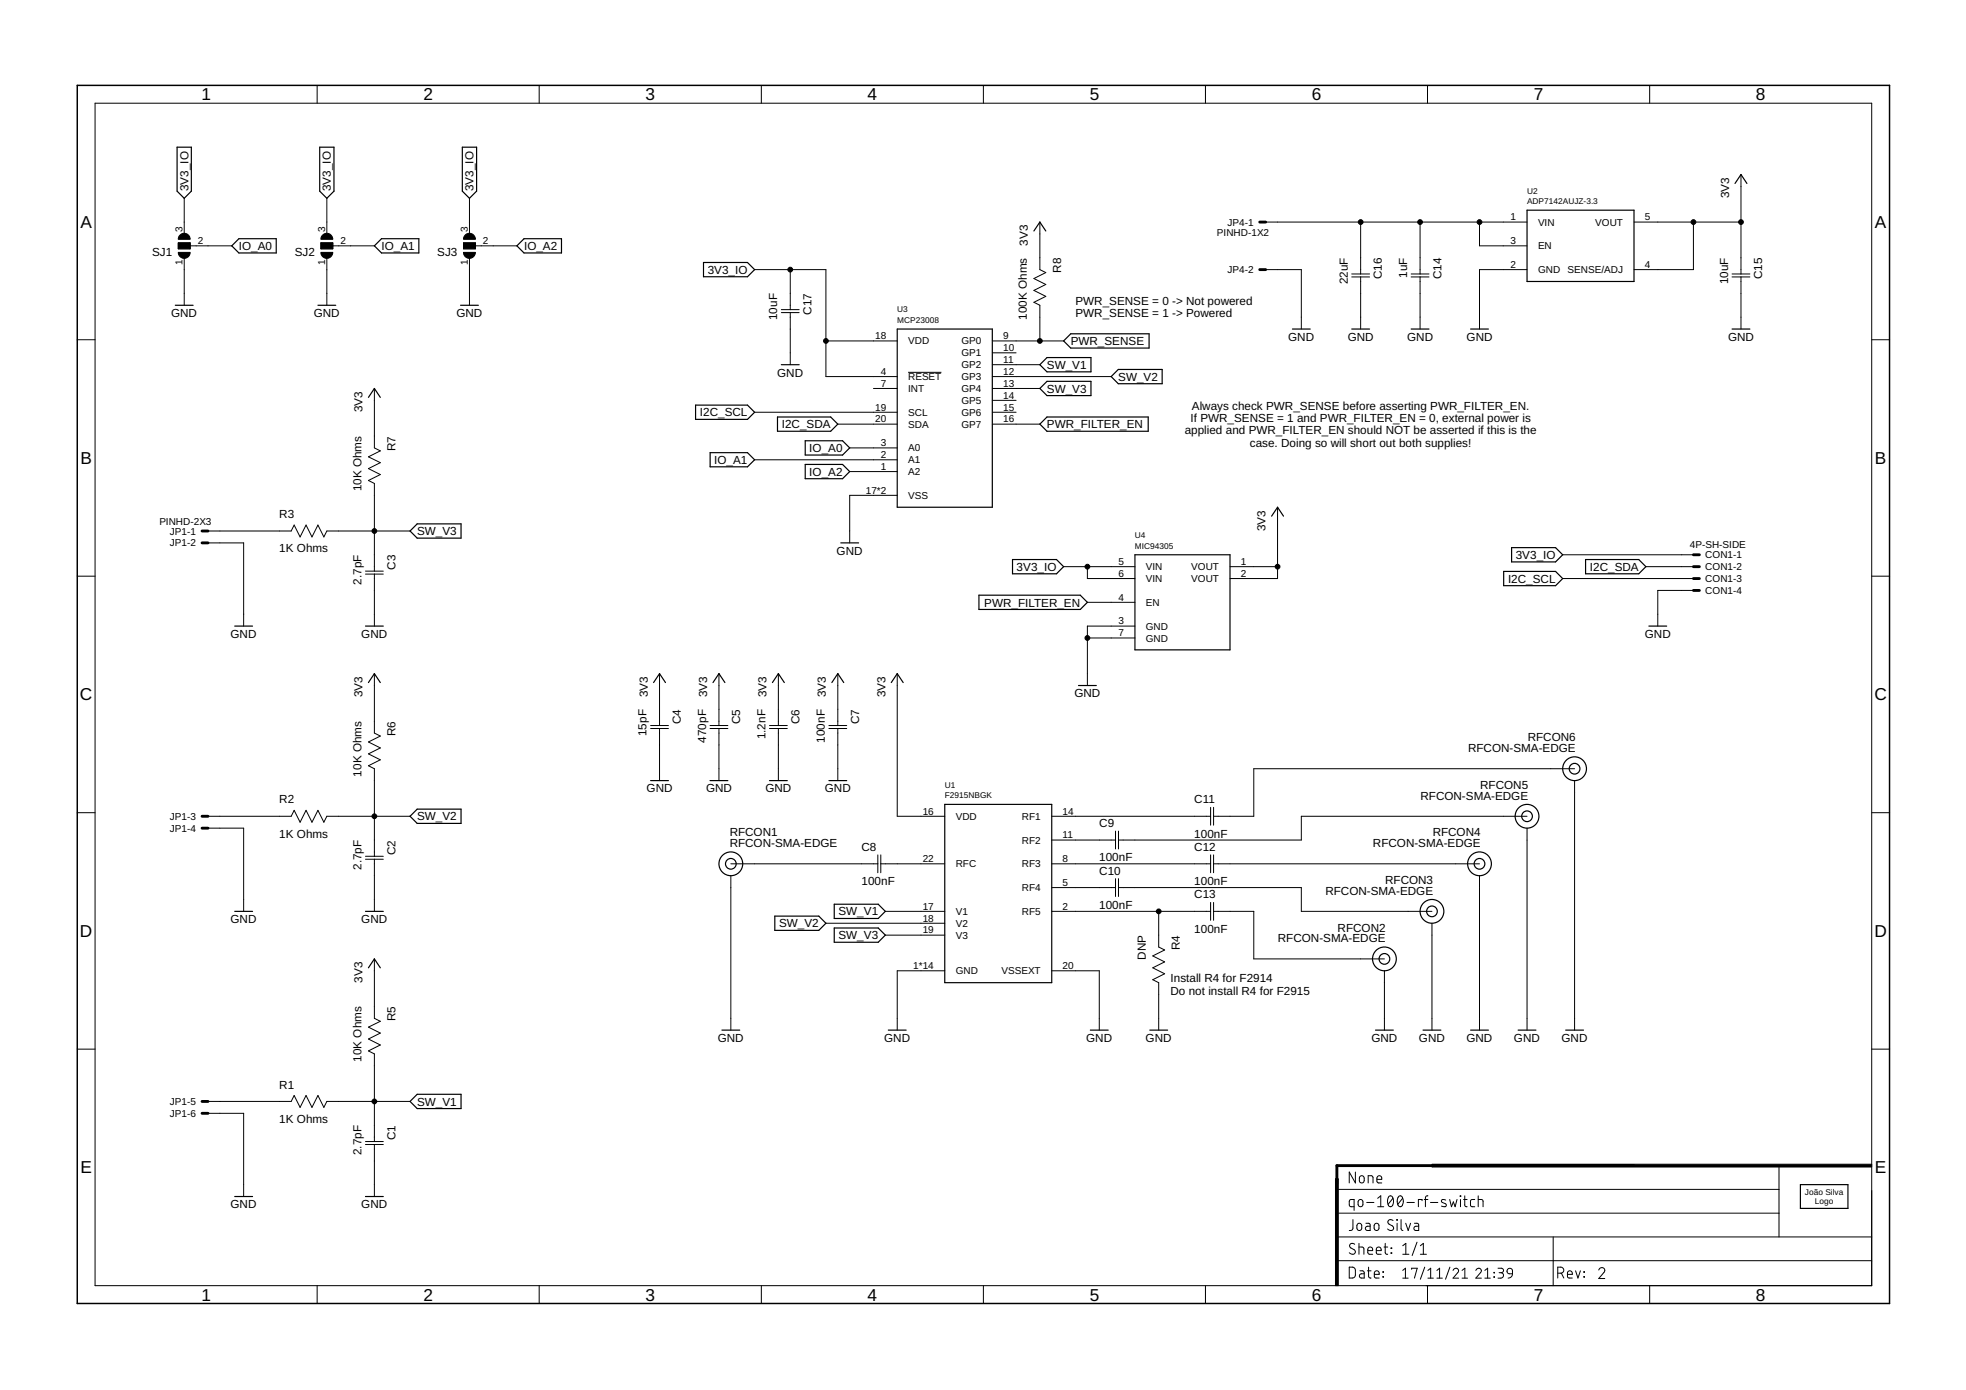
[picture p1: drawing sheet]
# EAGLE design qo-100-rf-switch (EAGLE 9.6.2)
CNAME: None; CREVISION: 2; DESIGNER: Joao Silva

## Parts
C1  2.7pF  CAPACITOR-0603  [CAP0603]
C2  2.7pF  CAPACITOR-0603  [CAP0603]
C3  2.7pF  CAPACITOR-0603  [CAP0603]
C4  15pF  CAPACITOR-0603  [CAP0603]
C5  470pF  CAPACITOR-0603  [CAP0603]
C6  1.2nF  CAPACITOR-0603  [CAP0603]
C7  100nF  CAPACITOR-0603  [CAP0603]
C8  100nF  CAPACITOR-0603  [CAP0603]
C9  100nF  CAPACITOR-0603  [CAP0603]
C10  100nF  CAPACITOR-0603  [CAP0603]
C11  100nF  CAPACITOR-0603  [CAP0603]
C12  100nF  CAPACITOR-0603  [CAP0603]
C13  100nF  CAPACITOR-0603  [CAP0603]
C14  1uF  CAPACITOR-0603  [CAP0603]
C15  10uF  CAPACITOR-0603  [CAP0603]
C16  22uF  CAPACITOR-1206  [CAP1206]
C17  10uF  CAPACITOR-0603  [CAP0603]
CON1  4P-SH-SIDE  [SH-04-SIDE]
JP1  PINHD-2X3  [2X03]
JP4  PINHD-1X2  [1X02]
LOGO1  JS-5MM  [JS_5MM]
R1  1K Ohms  RESISTOR-0603  [RES0603]
R2  1K Ohms  RESISTOR-0603  [RES0603]
R3  1K Ohms  RESISTOR-0603  [RES0603]
R4  DNP  RESISTOR-0603  [RES0603]
R5  10K Ohms  RESISTOR-0603  [RES0603]
R6  10K Ohms  RESISTOR-0603  [RES0603]
R7  10K Ohms  RESISTOR-0603  [RES0603]
R8  100K Ohms  RESISTOR-0603  [RES0603]
RFCON1  RFCON-SMA-EDGE  [SMA-EDGE]
RFCON2  RFCON-SMA-EDGE  [SMA-EDGE]
RFCON3  RFCON-SMA-EDGE  [SMA-EDGE]
RFCON4  RFCON-SMA-EDGE  [SMA-EDGE]
RFCON5  RFCON-SMA-EDGE  [SMA-EDGE]
RFCON6  RFCON-SMA-EDGE  [SMA-EDGE]
SJ1  SJ2S  [SJ2_S]
SJ2  SJ2S  [SJ2_S]
SJ3  SJ2S  [SJ2_S]
U1  F2915NBGK  [QFN24]
U2  ADP7142AUJZ-3.3  [SOT23-5]
U3  MCP23008  [QFN20]
U4  MIC94305  [DFN6]

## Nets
3V3: C4.1(C1) C5.1(C1) C6.1(C1) C7.1(C1) C15.1(C1) R5.2 R6.2 R7.2 R8.2 U1.16(VDD) U2.4(SENSE/ADJ) U2.5(VOUT) U4.1(VOUT) U4.2(VOUT)
3V3_IO: C17.1(C1) CON1.1 SJ1.3 SJ2.3 SJ3.3 U3.4(!RESET) U3.18(VDD) U4.5(VIN) U4.6(VIN)
GND: C1.2(C2) C2.2(C2) C3.2(C2) C4.2(C2) C5.2(C2) C6.2(C2) C7.2(C2) C14.2(C2) C15.2(C2) C16.2(C2) C17.2(C2) CON1.4 JP1.2 JP1.4 JP1.6 JP4.2 R4.1 RFCON1.GND@0(GND) RFCON1.GND@1(GND) RFCON1.GND@2(GND) RFCON1.GND@3(GND) RFCON2.GND@0(GND) RFCON2.GND@1(GND) RFCON2.GND@2(GND) RFCON2.GND@3(GND) RFCON3.GND@0(GND) RFCON3.GND@1(GND) RFCON3.GND@2(GND) RFCON3.GND@3(GND) RFCON4.GND@0(GND) RFCON4.GND@1(GND) RFCON4.GND@2(GND) RFCON4.GND@3(GND) RFCON5.GND@0(GND) RFCON5.GND@1(GND) RFCON5.GND@2(GND) RFCON5.GND@3(GND) RFCON6.GND@0(GND) RFCON6.GND@1(GND) RFCON6.GND@2(GND) RFCON6.GND@3(GND) SJ1.1 SJ2.1 SJ3.1 U1.1(GND) U1.3(GND) U1.4(GND) U1.6(GND) U1.7(GND) U1.9(GND) U1.10(GND) U1.12(GND) U1.13(GND) U1.15(GND) U1.20(VSSEXT) U1.21(GND) U1.23(GND) U1.24(GND) U1.25(GND) U2.2(GND) U3.17(VSS) U3.PAD(VSS) U4.3(GND) U4.7(GND)
I2C_SCL: CON1.3 U3.19(SCL)
I2C_SDA: CON1.2 U3.20(SDA)
IO_A0: SJ1.2 U3.3(A0)
IO_A1: SJ2.2 U3.2(A1)
IO_A2: SJ3.2 U3.1(A2)
N$1: C8.1(C1) RFCON1.SIG(SIGNAL)
N$2: C8.2(C2) U1.22(RFC)
N$3: C13.1(C1) R4.2 U1.2(RF5)
N$4: C10.1(C1) U1.5(RF4)
N$5: C12.1(C1) U1.8(RF3)
N$6: C9.1(C1) U1.11(RF2)
N$7: C11.1(C1) U1.14(RF1)
N$8: C13.2(C2) RFCON2.SIG(SIGNAL)
N$9: C10.2(C2) RFCON3.SIG(SIGNAL)
N$10: C12.2(C2) RFCON4.SIG(SIGNAL)
N$11: C9.2(C2) RFCON5.SIG(SIGNAL)
N$12: C11.2(C2) RFCON6.SIG(SIGNAL)
N$13: JP1.1 R3.2
N$14: JP1.3 R2.2
N$15: JP1.5 R1.2
N$16: C14.1(C1) C16.1(C1) JP4.1 U2.1(VIN) U2.3(EN)
PWR_FILTER_EN: U3.16(GP7) U4.4(EN)
PWR_SENSE: R8.1 U3.9(GP0)
SW_V1: C1.1(C1) R1.1 R5.1 U1.17(V1) U3.11(GP2)
SW_V2: C2.1(C1) R2.1 R6.1 U1.18(V2) U3.12(GP3)
SW_V3: C3.1(C1) R3.1 R7.1 U1.19(V3) U3.13(GP4)
Unconnected: U3.7(INT) U3.10(GP1) U3.14(GP5) U3.15(GP6)

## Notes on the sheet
- PWR_SENSE = 0 -> Not powered
  PWR_SENSE = 1 -> Powered
- Always check PWR_SENSE before asserting PWR_FILTER_EN.
  If PWR_SENSE = 1 and PWR_FILTER_EN = 0, external power is
  applied and PWR_FILTER_EN should NOT be asserted if this is the
  case. Doing so will short out both supplies!
- Install R4 for F2914
  Do not install R4 for F2915
